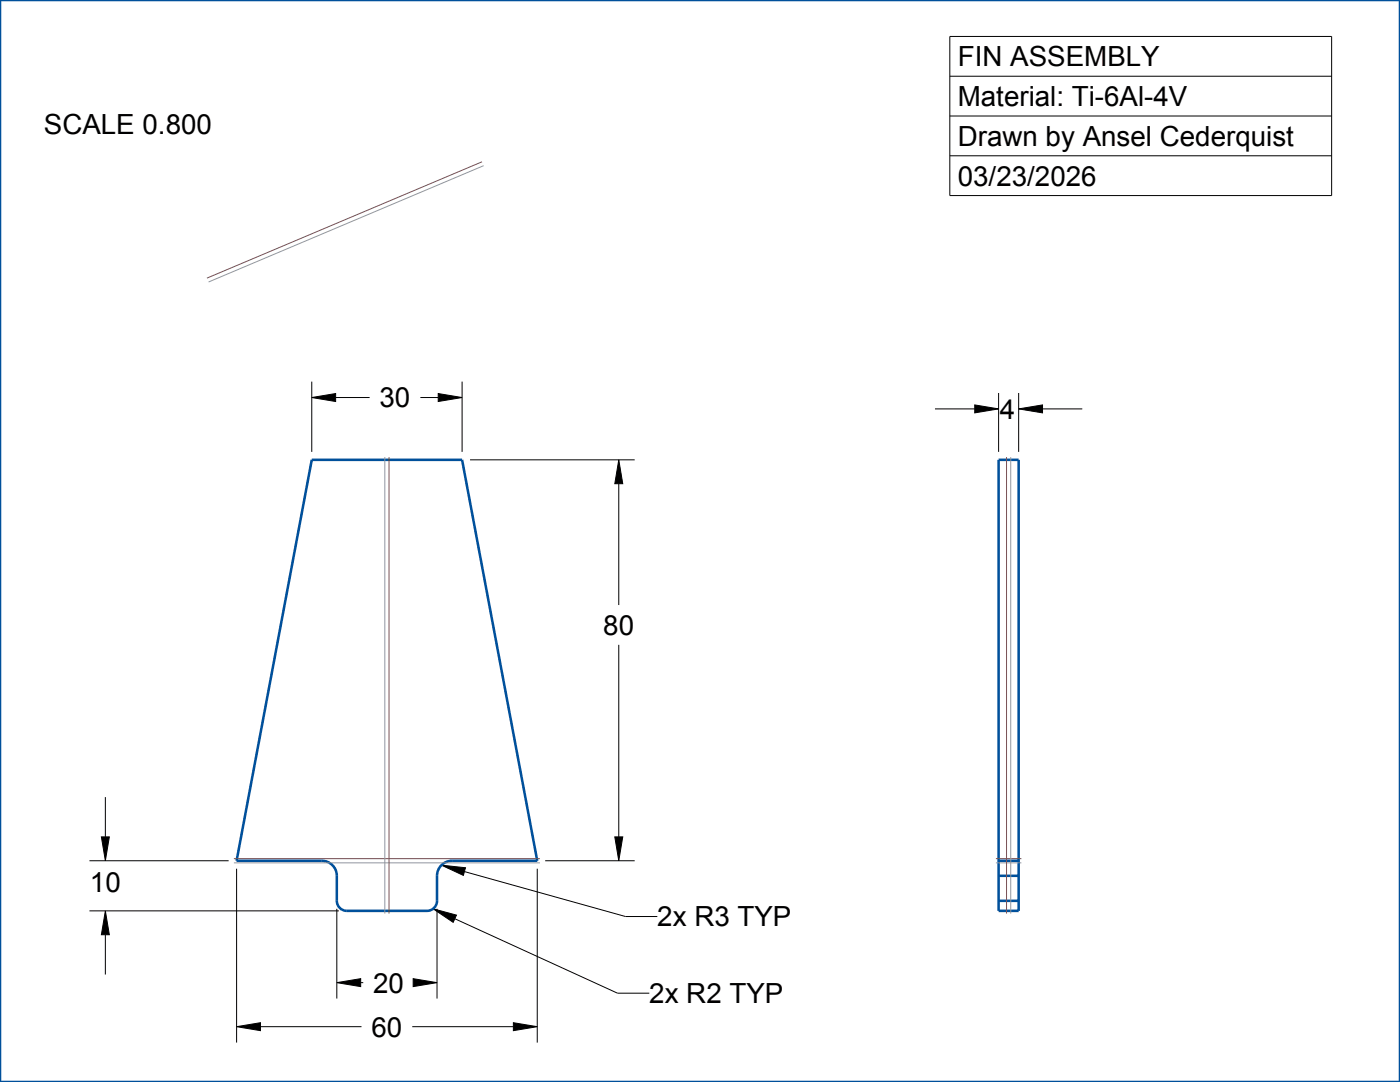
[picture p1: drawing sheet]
<svg xmlns="http://www.w3.org/2000/svg" width="279mm" height="216mm" viewBox="0 0 279 216" stroke-linecap="round" stroke-linejoin="round" font-family="sans-serif">
<g fill="#000">
<path d="M62.2 79.3l4.8-.8v1.6zM87.5 78.5l4.7 .8-4.7 .8zM123.5 91.8l.8 4.7h-1.6zM194.5 80.8l4.8 .8-4.8 .8zM203.3 81.6l4.8-.8v1.6zM20.2 167h1.6l-.8 4.8zM88.1 172.6l4.8 .5-.4 1.6zM122.7 167h1.6l-.8 4.8zM21 181.8l.8 4.7h-1.6zM67.2 196.1l4.8-.8v1.6zM86.4 181.3l4.7 1.3-.7 1.4zM82.5 195.3l4.7 .8-4.7 .8z"/>
<path d="M47.2 204.9l4.8-.8v1.6zM102.5 204.1l4.7 .8-4.7 .8z"/>
</g>
<g fill="none" stroke="#000" stroke-width=".2">
<path d="M189.6 7.3h76.2v31.7h-76.2zM189.6 15.2h76.2M189.6 23.1h76.2M189.6 31.1h76.2M62.2 79.3l4.8-.8v1.6zM62.2 76.1v14.1M67 79.3h6.8M83.9 79.3h3.6M87.5 78.5l4.7 .8-4.7 .8zM92.2 76.1v14.1M199.3 78.4v11.8M203.3 78.4v11.8"/>
<path d="M93.8 91.8h32.9M123.5 91.8l.8 4.7h-1.6zM123.5 96.5v24.2M186.6 81.6h7.9M194.5 80.8l4.8 .8-4.8 .8zM203.3 81.6l4.8-.8v1.6zM208.1 81.6h7.9M123.5 128.7v38.3M21 159.1v7.9M17.9 171.8h27.7M20.2 167h1.6l-.8 4.8zM47.2 173.3v34.7"/>
<path d="M88.1 172.6l4.8 .5-.4 1.6zM92.7 173.9l32.1 9h6.4M107.2 173.3v34.7M108.8 171.8h17.9M122.7 167h1.6l-.8 4.8zM17.9 181.8h49.7M21 181.8l.8 4.7h-1.6zM21 186.5v8M67.2 196.1l4.8-.8v1.6zM67.2 181.3v18M72 196.1h.5M82.5 195.3l4.7 .8-4.7 .8z"/>
<path d="M86.4 181.3l4.7 1.3-.7 1.4zM87.2 181.3v18M90.8 183.3l32.4 14.9h6.4M47.2 204.9l4.8-.8v1.6zM52 204.9h20.1M82.3 204.9h20.2M102.5 204.1l4.7 .8-4.7 .8z"/>
</g>
<path d="M0 0h279.4v215.9h-279.4zM62.2 91.8h30l15 80h-17a3 3 0 0 0-3 3v5a2 2 0 0 1-2 2h-16a2 2 0 0 1-2-2v-5a3 3 0 0 0-3-3h-17zM199.3 91.8h4v90h-4zM199.3 171.8h4M199.3 179.8h4M199.3 174.8h4" fill="none" stroke="#00509b" stroke-width=".51"/>
<path d="M96.2 32.3l-54.9 23.2M77.6 91.2v91.1M200.9 91.2v91.1M46.7 171.3h61.1M198.8 171.3h5" fill="none" stroke="#785055" stroke-width=".2"/>
<path d="M96.5 33.1l-54.9 23.2M76.8 91.2v91.1M201.7 91.2v91.1M46.7 172.2h61.1M198.8 172.2h5" fill="none" stroke="#9196a0" stroke-width=".2"/>
<g font-size="5.5">
<text x="191.1" y="13.2">FIN ASSEMBLY</text>
<text x="191.1" y="21.2">Material: Ti-6Al-4V</text>
<text x="8.8" y="26.7">SCALE 0.800</text>
<text x="191.1" y="29.1">Drawn by Ansel Cederquist</text>
<text x="191.1" y="37">03/23/2026</text>
<text x="75.7" y="81.3">30</text>
<text x="199.5" y="83.6">4</text>
<text x="120.4" y="126.7">80</text>
<text x="17.9" y="178.1">10</text>
<text x="131.2" y="184.9">2x R3 TYP</text>
<text x="74.5" y="198.1">20</text>
<text x="129.6" y="200.2">2x R2 TYP</text>
<text x="74.1" y="206.8">60</text>
</g>
</svg>
